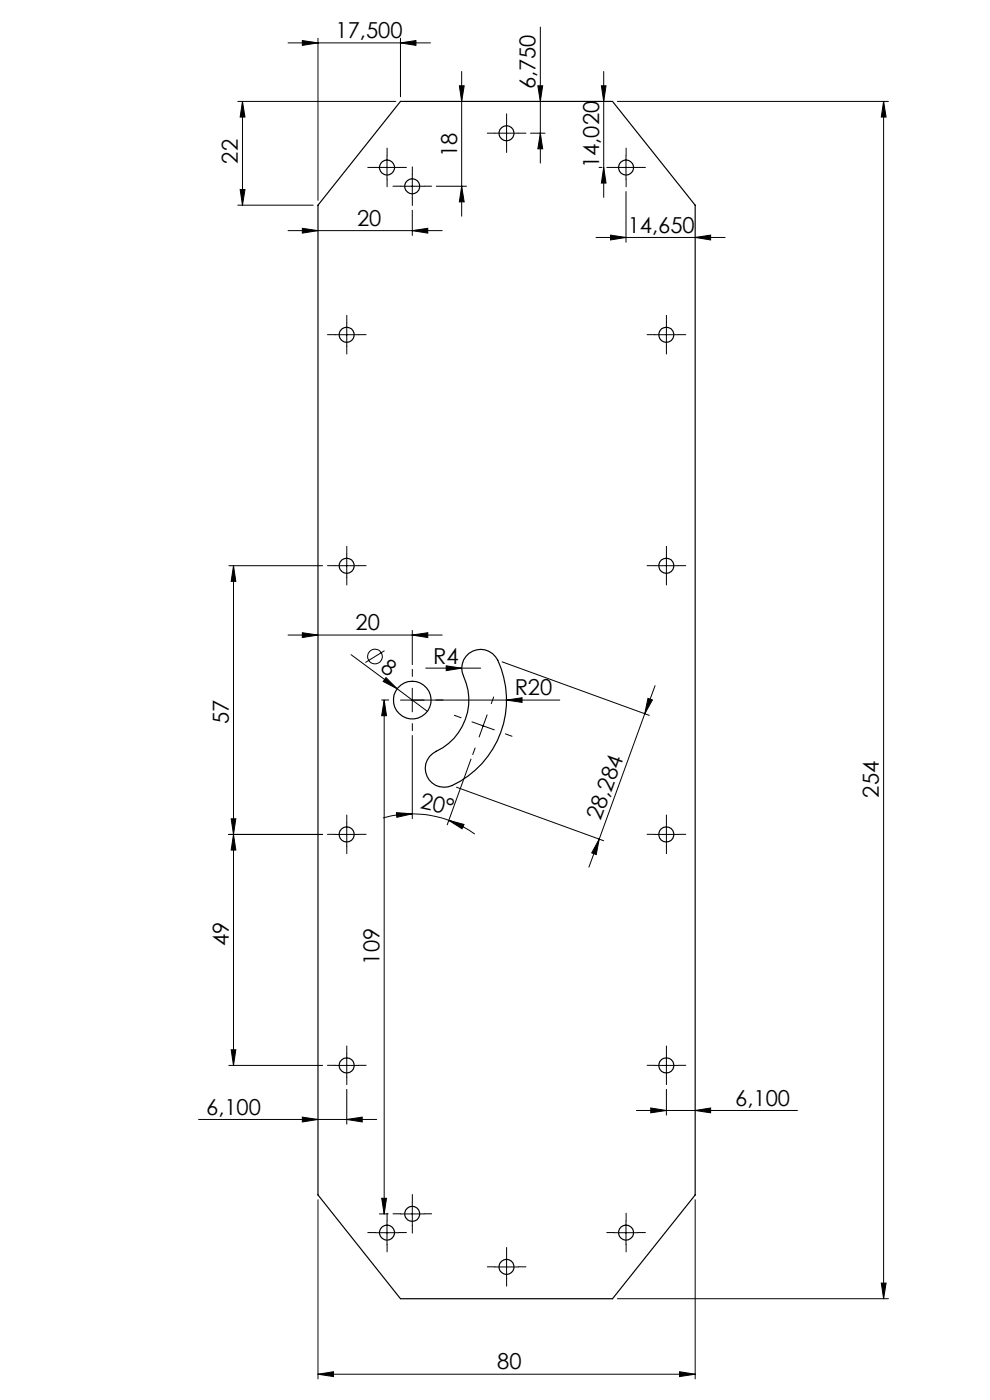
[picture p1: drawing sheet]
<svg xmlns="http://www.w3.org/2000/svg" width="210mm" height="297mm" viewBox="0 0 210 297" stroke-linecap="round" stroke-linejoin="round" font-family="sans-serif">
<g fill="none" stroke="#000" stroke-width=".21">
<path d="M61.1 9.1h30.2M64.1 8.6l3.4 .5-3.4 .5zM67.5 8.1v34.4M84.9 9.1l3.3-.5v1zM84.9 8.1v12.4M97.4 18.2h1.1l-.6 3.3zM97.9 15.2v30.7M114.1 18.2h1l-.5 3.3zM114.6 5.7v28.9M127.6 18.2h1l-.5 3.3zM128.1 15.2v26.7M50.4 21.5h33.6"/>
<path d="M51.4 21.5l.6 3.3h-1.1zM51.4 21.5v22M79.6 35.5h5M82.1 33.1v4.9M84.9 39.5h5.1M87.5 37v5M92.5 39.5h6.5M97.9 39.5l.6 3.3h-1.1zM105 28.3h5M107.5 25.8v5M112.5 28.3h3.1M114.6 28.3l.5 3.3h-1z"/>
<path d="M127.1 35.5h.6M128.1 35.5l.5 3.3h-1zM130.3 35.5h5M131 21.5h57.5M132.8 33.1v4.9M187.4 21.5l.6 3.3h-1.1zM187.4 21.5v254M50.4 43.5h16M50.9 40.2h1.1l-.6 3.3zM61.1 48.9h32.7M64.1 48.4l3.4 .5-3.4 .6zM87.5 48.9l3.2-.5v1.1z"/>
<path d="M87.5 44.6v5.3M126.4 50.4h27.4M129.5 49.9l3.3 .5-3.3 .5zM132.8 40.6v10.8M147.5 50.4l3.2-.5v1zM71 71h5.1M73.6 68.5v5M138.9 71h4.9M141.4 68.5v5M73.6 117.5v5M141.4 117.5v5M48.5 120h19.9"/>
<path d="M49.5 120l.5 3.3h-1zM49.5 120v106M61.1 134.7h32.7M64.1 134.2l3.4 .5-3.4 .6zM71 120h5.1M74.5 138.9l9.7 7.2M81.6 138l-4.1 2.5M87.5 134.7l3.2-.5v1.1zM87.5 133.7v7.3M138.9 120h4.9M81.5 148.5l.5 3.3h-1zM81.5 148.5v109"/>
<path d="M81.9 143.8l2.3 2.3-2.9-1.5zM84.2 146.1l6.5 4.8M84.9 148.5h33.8M87.5 146v5M87.5 156v17.7M90.3 141.7h11.7M94.7 141.2l3.2 .5-3.2 .6zM100.1 153.1l4.7 1.7M103.3 151.7l-1.7 4.6M106.5 140.4l31.2 11.4M107.5 148.5l3.2-.5v1zM136.8 151.4l-9.7 26.6"/>
<path d="M137.4 148.2l1 .3-1.6 2.9zM139 145.4l-2.2 6M48.5 177h19.9M49 173.7h1l-.5 3.3zM49.5 177l.5 3.3h-1zM71 177h5.1M73.6 174.5v5M84.1 172.4l3.4 .2-3.3 .8zM87.5 172.6a22.2 22.2 0 0 1 7.7 1.4M87.5 172.6a22.4 22.4 0 0 0-6.3 .9M95.2 174l3.2 .9-.4 .9zM95.2 174a23.7 23.7 0 0 1 5.5 2.9"/>
<path d="M96.8 167l31.3 11.4M99.9 161l-5 14M127.1 178l-.6 3.3-1-.4zM127.1 178l-2.2 6M138.9 177h4.9M141.4 174.5v5M42.1 237.5h37.8M48.5 226h19.9M49 222.7h1l-.5 3.3zM64.1 237l3.4 .5-3.4 .5zM71 226h5.1M73.6 237.5l3.2-.5v1z"/>
<path d="M73.6 223.5v5M73.6 231.1v7.4M135 235.6h34.2M138 235.1l3.4 .5-3.4 .5zM138.9 226h4.9M141.4 223.5v5M141.4 231.1v5.5M147.5 235.6l3.2-.5v1zM67.5 254.5v38M80.5 257.5h1.8M81 254.2h1l-.5 3.3zM82.1 259v5"/>
<path d="M84.9 257.5h5.1M87.5 255v5M132.8 259v5M147.5 254.5v38M79.6 261.5h5M105 268.8h5M107.5 266.3v5M130.3 261.5h5M131 275.5h57.5M186.9 272.2h1.1l-.6 3.3zM67.5 291.5l3.2-.5v1zM67.5 291.5h80"/>
<path d="M144.1 291l3.4 .5-3.4 .5z"/>
<circle cx="79.5" cy="139.3" r="1.54"/>
</g>
<g fill="none" stroke="#000" stroke-width=".21" stroke-dasharray="15.2 1.3 1.3 1.3">
<path d="M79.6 35.5h-1.6M82.1 33v-1.6M82.1 38v1.6M84.6 35.5h1.6M85 39.5h-1.6M87.5 37v-1.6M90 39.5h1.6M105 28.3h-1.6M107.5 25.8v-1.6M107.5 30.8v1.6M110 28.3h1.6M130.3 35.5h-1.6"/>
<path d="M132.8 33v-1.6M132.8 38v1.6M135.3 35.5h1.6M87.5 42v1.6M71.1 71h-1.6M73.6 68.5v-1.6M73.6 73.5v1.6M76.1 71h1.6M138.9 71h-1.6M141.4 68.5v-1.6M141.4 73.5v1.6M143.9 71h1.6"/>
<path d="M73.6 117.5v-1.6M141.4 117.5v-1.6M71.1 120h-1.6M73.6 122.5v1.6M76.1 120h1.6M138.9 120h-1.6M141.4 122.5v1.6M143.9 120h1.6M82.5 148.5h-1.5M87.5 143.5v-1.5M87.5 153.5v1.5M92.5 148.5h1.5"/>
<path d="M97.8 152.3l-1.4-.6M100.8 158.7l-.5 1.4M104.2 149.3l.5-1.4M107.2 155.7l1.4 .5M71.1 177h-1.6M73.6 174.5v-1.6M73.6 179.5v1.6M76.1 177h1.6M138.9 177h-1.6M141.4 174.5v-1.6M141.4 179.5v1.6M143.9 177h1.6"/>
<path d="M71.1 226h-1.6M73.6 223.5v-1.6M73.6 228.5v1.6M76.1 226h1.6M138.9 226h-1.6M141.4 223.5v-1.6M141.4 228.5v1.6M143.9 226h1.6M82.1 259v-1.6M85 257.5h-1.6M87.5 255v-1.6M90 257.5h1.6"/>
<path d="M132.8 259v-1.6M79.6 261.5h-1.6M82.1 264v1.6M84.6 261.5h1.6M87.5 260v1.6M105 268.7h-1.6M107.5 266.3v-1.6M107.5 271.3v1.6M110 268.7h1.6M130.3 261.5h-1.6M132.8 264v1.6M135.3 261.5h1.6"/>
</g>
<g fill="#000">
<path d="M81.9 143.8l2.3 2.3-2.9-1.5zM94.7 141.2l3.2 .5-3.2 .6zM107.5 148.5l3.2-.5v1z"/>
<path d="M84.9 9.1l3.3-.5v1zM64.1 8.6l3.4 .5-3.4 .5z"/>
<path d="M51.4 21.5l.6 3.3h-1.1zM50.9 40.2h1.1l-.6 3.3zM49.5 177l.5 3.3h-1zM49 222.7h1l-.5 3.3zM49.5 120l.5 3.3h-1zM49 173.7h1l-.5 3.3zM81.5 148.5l.5 3.3h-1zM81 254.2h1l-.5 3.3z"/>
<path d="M95.2 174l3.2 .9-.4 .9zM84.1 172.4l3.4 .2-3.3 .8z"/>
<path d="M127.1 178l-.6 3.3-1-.4zM137.4 148.2l1 .3-1.6 2.9z"/>
<path d="M73.6 237.5l3.2-.5v1zM64.1 237l3.4 .5-3.4 .5zM87.5 134.7l3.2-.5v1.1zM64.1 134.2l3.4 .5-3.4 .6zM87.5 48.9l3.2-.5v1.1zM64.1 48.4l3.4 .5-3.4 .6z"/>
<path d="M186.9 272.2h1.1l-.6 3.3zM187.4 21.5l.6 3.3h-1.1zM114.6 28.3l.5 3.3h-1zM114.1 18.2h1l-.5 3.3zM128.1 35.5l.5 3.3h-1zM127.6 18.2h1l-.5 3.3zM97.9 39.5l.6 3.3h-1.1zM97.4 18.2h1.1l-.6 3.3z"/>
<path d="M67.5 291.5l3.2-.5v1zM144.1 291l3.4 .5-3.4 .5zM138 235.1l3.4 .5-3.4 .5zM147.5 235.6l3.2-.5v1zM129.5 49.9l3.3 .5-3.3 .5zM147.5 50.4l3.2-.5v1z"/>
</g>
<g fill="none" stroke="#000" stroke-width=".25">
<path d="M84.9 21.5h45l17.6 22v210l-17.6 22h-45l-17.4-22v-210zM98.8 139.2a4 4 0 0 1 6.8 .8 19.9 19.9 0 0 1-10.6 26.9 4 4 0 0 1-4.6-2.6 4 4 0 0 1 2.1-4.9 12 12 0 0 0 5.8-16 3.9 3.9 0 0 1 .5-4.2z"/>
<circle cx="82.1" cy="35.5" r="1.59"/>
<circle cx="87.4" cy="39.5" r="1.6"/>
<circle cx="107.4" cy="28.3" r="1.6"/>
<circle cx="132.8" cy="35.5" r="1.6"/>
<circle cx="73.5" cy="71" r="1.6"/>
<circle cx="141.3" cy="71" r="1.6"/>
<circle cx="73.5" cy="120" r="1.6"/>
<circle cx="141.3" cy="120" r="1.6"/>
<circle cx="87.4" cy="148.5" r="4"/>
<circle cx="73.5" cy="177" r="1.6"/>
<circle cx="141.3" cy="177" r="1.6"/>
<circle cx="73.5" cy="226" r="1.6"/>
<circle cx="141.3" cy="226" r="1.6"/>
<circle cx="87.4" cy="257.5" r="1.6"/>
<circle cx="82.1" cy="261.5" r="1.59"/>
<circle cx="107.4" cy="268.8" r="1.6"/>
<circle cx="132.8" cy="261.5" r="1.6"/>
</g>
<g font-size="4.7">
<text x="71.2" y="8.1">17,500</text>
<text x="113.6" y="19" transform="rotate(-90 113.6 19)">6,750</text>
<text x="50.4" y="34.7" transform="rotate(-90 50.4 34.7)">22</text>
<text x="96.9" y="33.2" transform="rotate(-90 96.9 33.2)">18</text>
<text x="127.1" y="35.7" transform="rotate(-90 127.1 35.7)">14,020</text>
<text x="75.8" y="47.9">20</text>
<text x="133.2" y="49.4">14,650</text>
<text x="75.4" y="133.7">20</text>
<text x="80.5" y="142.2" transform="rotate(37 80.5 142.2)">8</text>
<text x="91.9" y="140.9">R4</text>
<text x="109.2" y="147.5">R20</text>
<text x="48.5" y="153.6" transform="rotate(-90 48.5 153.6)">57</text>
<text x="89" y="171.4" transform="rotate(12 89 171.4)">20°</text>
<text x="186.4" y="169.2" transform="rotate(-90 186.4 169.2)">254</text>
<text x="127.4" y="174.2" transform="rotate(-70 127.4 174.2)">28,284</text>
<text x="48.5" y="200.6" transform="rotate(-90 48.5 200.6)">49</text>
<text x="80.5" y="204.6" transform="rotate(-90 80.5 204.6)">109</text>
<text x="43.7" y="236.5">6,100</text>
<text x="156" y="234.5">6,100</text>
<text x="105.5" y="290.5">80</text>
</g>
</svg>
